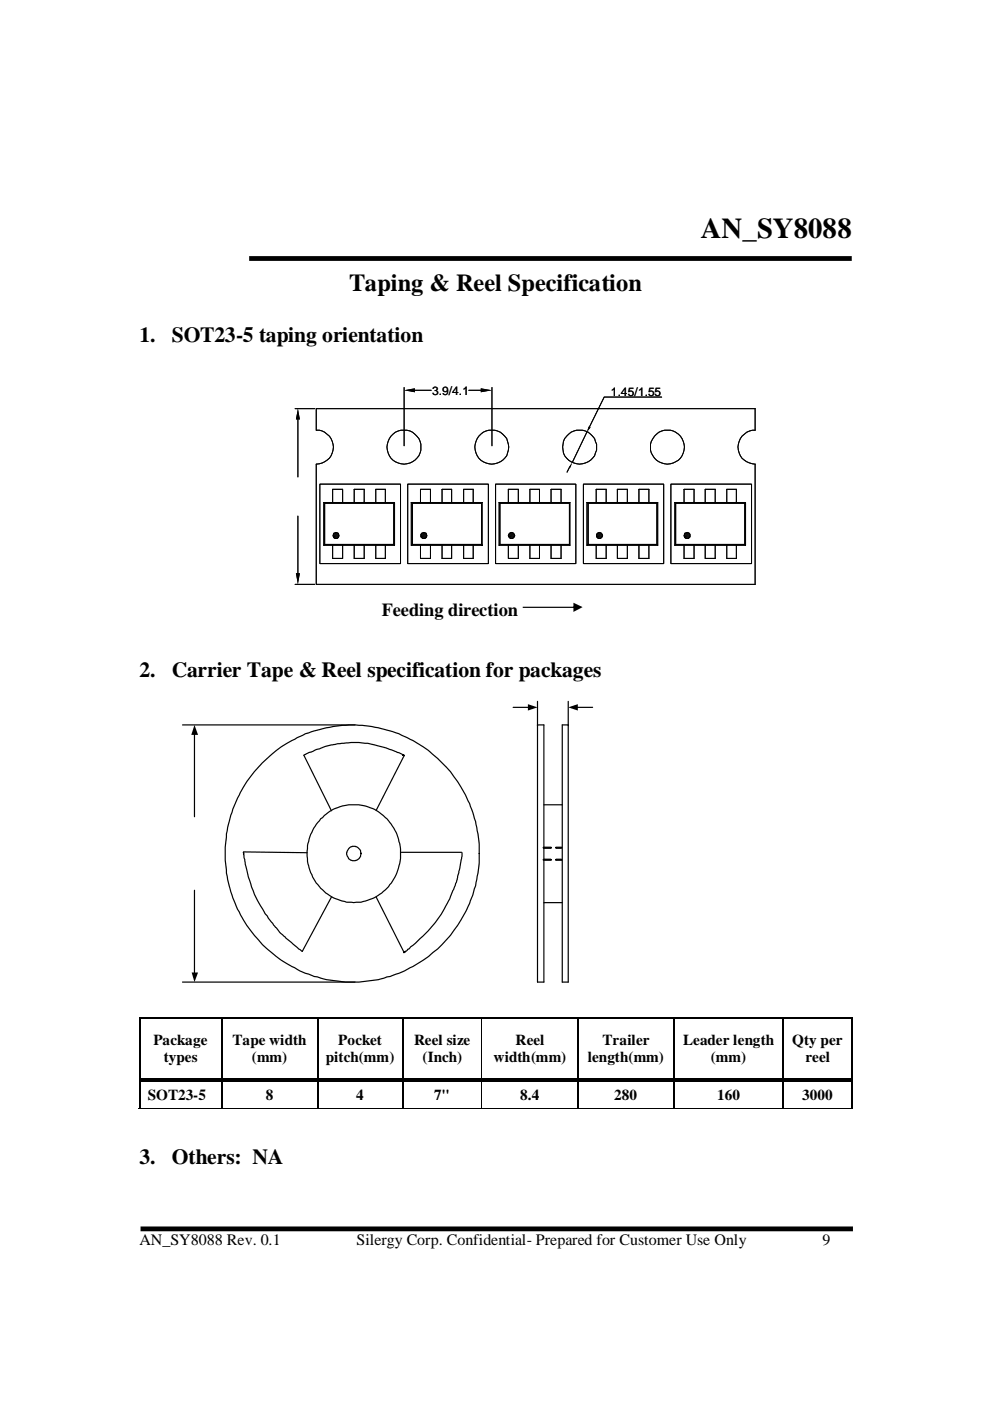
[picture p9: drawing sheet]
<svg xmlns="http://www.w3.org/2000/svg" width="210mm" height="297mm" viewBox="0 0 210 297" stroke-linecap="round" stroke-linejoin="round" font-family="sans-serif">
<path d="M52.8 54.8h127.8M29.8 260.5h151" fill="none" stroke="#000" stroke-width="1" stroke-linecap="butt"/>
<g fill="none" stroke="#000" stroke-width=".25">
<path d="M38.7 153.7h36.6M41.2 155.6v17.6M108.8 150h3.3M114 148.7v59.5h1.3v-54.5h-1.3M120.5 148.7v59.5h-1.3v-54.5h1.3M122.3 150h3.3M55.6 161.7a26.8 26.8 0 0 1 44.4 9.9 28.8 28.8 0 0 1 1.6 9.4 27.9 27.9 0 0 1-.8 6.8 27.3 27.3 0 0 1-24.7 20.4h-2.8a27.2 27.2 0 0 1-25.5-25.8v-2.8a27 27 0 0 1 7.8-17.9zM68 173.6l.4-.3a8.2 8.2 0 0 1 5.6-2.7h2a10.4 10.4 0 0 1 8.5 13.4 9.8 9.8 0 0 1-8.9 7.3 9.8 9.8 0 0 1-9.7-6.3 10.7 10.7 0 0 1 2.1-11.4zM85.4 160l.3 .2-.3-.2a25.2 25.2 0 0 0-9.3-2.6l-2.3 .1a18.8 18.8 0 0 0-7.8 2l-1.6 .6 5.9 11.8M85.7 160.2l-5.9 11.6M115.3 170.6h3.9M41.2 188.8v17.6"/>
<path d="M51.6 181v-.3v.1a28.7 28.7 0 0 0 8.6 17.7l3.9 3.2 6.2-11.5M51.6 180.6l13.5 .2M79.8 190.2l5.9 11.8M85.1 180.7h12.8M98 180.8v.8l-.7 3.4a28.1 28.1 0 0 1-5.5 11.2 39.5 39.5 0 0 1-6 5.7l-.2 .1 .3-.2M115.3 191.4h3.9M38.7 208.2h36.6M47 216v12.7M67.4 216v12.7M85.4 216v12.7M122.6 216v12.7M142.9 216v12.7"/>
<path d="M166.1 216v12.7M47 229.3v5.8M67.4 229.3v5.8M85.4 229.3v5.8M122.6 229.3v5.8M142.9 229.3v5.8M166.1 229.3v5.8"/>
<circle cx="75" cy="181" r="1.53"/>
</g>
<g fill="#000">
<path d="M63.2 86.6l.4 2.3h-.9zM85.7 82.7l2.3-.4v.9zM101.9 82.3l2.4 .4-2.4 .5zM121.3 98.1l-.4 1.1-.3-.2zM124.8 90.5l.4 .1-.7 1zM70.6 113.6l1.2 .2h-1.1zM70.6 113.6h1.3l-.1 .2zM70.7 113.3l1.2 .3h-1.3zM70.7 113.3h1.1l.1 .3zM70.7 113.8l1 .2h-.9zM70.7 113.8h1.1l-.1 .2zM70.8 113.1l1 .2h-1.1z"/>
<path d="M70.8 113.1h.9l.1 .2zM70.8 114l.7 .2h-.5zM70.8 114h.9l-.2 .2zM70.8 113.1l.2-.1 .7 .1zM71 113h.5l.2 .1zM71 114.2h.5zM71 113h.5zM89.2 113.3l1.3 .3h-1.3zM89.2 113.3h1.2l.1 .3zM89.2 113.6l1.2 .2h-1.2zM89.2 113.6h1.3l-.1 .2zM89.2 113.8l1.1 .2h-.9z"/>
<path d="M89.2 113.8h1.2l-.1 .2zM89.4 113.1l1 .2h-1.2zM89.4 113.1h.9l.1 .2zM89.4 114l.7 .2zM89.4 114h.9l-.2 .2zM89.4 113.1l.3-.1 .6 .1zM89.7 113l.6 .1zM89.7 114.2h.4zM89.7 113h.4zM107.8 113.6l1.3 .2h-1.2zM107.8 113.6h1.3v.2zM107.9 113.3l1.2 .3h-1.3z"/>
<path d="M107.9 113.3h1.2v.3zM107.9 113.8l1 .2h-.9zM107.9 113.8h1.2l-.2 .2zM108 113.1l1.1 .2h-1.2zM108 113.1h.9l.2 .2zM108 114l.7 .2h-.5zM108 114h.9l-.2 .2zM108 113.1l.2-.1 .7 .1zM108.2 113h.5l.2 .1zM108.2 114.2h.5zM108.2 113h.5zM126.5 113.3l1.3 .3h-1.3z"/>
<path d="M126.5 113.3h1.2l.1 .3zM126.5 113.6l1.2 .2h-1.2zM126.5 113.6h1.3l-.1 .2zM126.5 113.8l1 .2h-.8zM126.5 113.8h1.2l-.2 .2zM126.7 113.1l1 .2h-1.2zM126.7 113.1h.8l.2 .2zM126.7 114l.6 .2h-.5zM126.7 114h.8l-.2 .2zM126.8 113l.7 .1h-.8zM126.8 113h.5l.2 .1zM126.8 114.2h.5z"/>
<path d="M126.8 113h.5zM145 113.6l1.3 .2h-1.2zM145 113.6h1.3v.2zM145.1 113.3l1.2 .3h-1.3zM145.1 113.3h1.2v.3zM145.1 113.8l1 .2h-.9zM145.1 113.8h1.2l-.2 .2zM145.2 113.1l1.1 .2h-1.2zM145.2 113.1h.9l.2 .2zM145.2 114l.8 .2h-.5zM145.2 114h.9l-.1 .2zM145.2 113.1l.3-.1 .6 .1z"/>
<path d="M145.5 113h.5l.1 .1zM145.5 114.2h.5zM145.5 113h.5zM62.7 121.5h.9l-.4 2.4zM41.2 153.7l.8 2.1h-1.4zM111.9 149.3l2.1 .7-2.1 .7zM120.5 150l2-.7v1.4zM40.6 206.2h1.4l-.8 2z"/>
</g>
<g fill="#000">
<path d="M29.4 215.7h.4v.4h-.4zM46.9 215.7h.4v.4h-.4zM67.2 215.7h.4v.4h-.4zM85.3 215.7h.3v.4h-.3zM102.1 215.7h.3v.4h-.3zM122.4 215.7h.4v.4h-.4zM142.7 215.7h.5v.4h-.5zM165.9 215.7h.5v.4h-.5zM180.4 215.7h.4v.4h-.4zM29.4 228.6h.4v.8h-.4zM46.9 229.3l.3 .1zM46.9 228.6h.8v.4h-.8z"/>
<path d="M46.9 229.1h.8v.3h-.8zM46.9 235h.3v.1h-.3zM67.2 229.3l.3 .1zM67.2 228.6h.8v.4h-.8zM67.2 229.1h.8v.3h-.8zM67.2 235h.3v.1h-.3zM85.3 229.3l.2 .1zM85.3 228.6h.7v.4h-.7zM85.3 229.1h.7v.3h-.7zM85.3 235h.2v.1h-.2zM102.1 229.3l.2 .1zM102.1 228.6h.8v.4h-.8z"/>
<path d="M102.1 229.1h.8v.3h-.8zM102.1 235h.2v.1h-.2zM122.4 229.3l.3 .1zM122.4 228.6h.8v.4h-.8zM122.4 229.1h.8v.3h-.8zM122.4 235h.3v.1h-.3zM142.7 229.3l.3 .1zM142.7 228.6h.8v.4h-.8zM142.7 229.1h.8v.3h-.8zM142.7 235h.3v.1h-.3zM165.9 229.3l.3 .1zM165.9 228.6h.9v.4h-.9z"/>
<path d="M165.9 229.1h.9v.3h-.9zM165.9 235h.3v.1h-.3zM180.4 228.6h.4v.8h-.4zM180.4 235h.4v.1h-.4z"/>
<path d="M110.8 128.6h11.2v.2l-11.2 .1zM121.6 127.8l1.9 .9-1.9 1z"/>
<path d="M115.1 179.7l1.7-.1 .1 .2-1.7 .1zM117.8 179.7l1.3-.1v.2l-1.2 .1z"/>
<path d="M115.1 182.2l1.7-.1 .1 .2-1.7 .1zM117.8 182.3l.1-.2h1.1l.1 .3z"/>
</g>
<g fill="none" stroke="#000" stroke-width=".21">
<path d="M62.6 86.6h4.1M63.2 88.9v12.2M67.1 86.6h93v4.6a3.6 3.6 0 0 0-3.6 3.6 3.6 3.6 0 0 0 3.6 3.6v25.5h-93v-25.5a3.6 3.6 0 0 0 3.6-3.6 3.6 3.6 0 0 0-3.6-3.6zM85.7 82.2v12.3M88 82.7h3.4M99.4 82.7h2.5M104.3 82.2v12.3M120.7 99.1l-.5 1M124.5 91.6l-3.2 6.5M140.3 84.2h-12.2l-3.1 6.3M63.2 109.4v12.1M67.8 102.6h17.1v16.9h-17.1z"/>
<path d="M68.7 106.5v9.1M68.7 115.6h15M68.7 106.5h15M68.7 106.5l.1 .2M68.8 106.7v8.7M68.8 115.4h14.7M68.8 115.4l-.1 .2M68.8 106.7h14.7M70.5 115.6v2.8h2.1v-2.8M70.5 106.5v-2.8h2.1v2.8M75.1 115.6v2.8h2.1v-2.8M75.1 106.5v-2.8h2.1v2.8"/>
<path d="M79.7 106.5v-2.8h2v2.8M79.7 115.6v2.8h2v-2.8M83.5 106.7v8.7M83.5 115.4l.2 .2M83.7 106.5v9.1M83.7 106.5l-.2 .2M86.4 102.6h17.1v16.9h-17.1zM87.2 115.6h15.1M87.2 106.5h15.1M87.2 106.5v9.1M87.2 106.5l.3 .2M87.5 115.4h14.6"/>
<path d="M87.5 106.7h14.6M87.5 106.7v8.7M87.5 115.4l-.3 .2M89.2 115.6v2.8h2.1v-2.8M89.2 106.5v-2.8h2.1v2.8M93.7 115.6v2.8h2.1v-2.8M93.7 106.5v-2.8h2.1v2.8M98.3 115.6v2.8h2v-2.8M98.3 106.5v-2.8h2v2.8M102.1 106.7l.1-.2v9.1l-.1-.2M102.1 106.7v8.7M105.1 102.6h17v16.9h-17z"/>
<path d="M105.8 115.6h15M105.8 106.5h15M105.8 106.5v9.1M105.8 106.5l.2 .2M106 115.4h14.7M106 106.7h14.7M106 106.7v8.7M106 115.4l-.2 .2M107.8 115.6v2.8h2.1v-2.8M107.8 106.5v-2.8h2.1v2.8M112.4 115.6v2.8h2v-2.8M112.4 106.5v-2.8h2v2.8"/>
<path d="M116.8 115.6v2.8h2.2v-2.8M116.8 106.5v-2.8h2.2v2.8M120.7 106.7v8.7M120.7 115.4l.1 .2M120.8 106.5v9.1M120.8 106.5l-.1 .2M123.7 102.6h17v16.9h-17zM124.5 115.6h14.9M124.5 106.5h14.9M124.5 106.5v9.1M124.5 106.5l.2 .2M124.7 115.4h14.6"/>
<path d="M124.7 106.7h14.6M124.7 106.7v8.7M124.7 115.4l-.2 .2M126.4 115.6v2.8h2.1v-2.8M126.4 106.5v-2.8h2.1v2.8M130.9 115.6v2.8h2.1v-2.8M130.9 106.5v-2.8h2.1v2.8M135.5 115.6v2.8h2.1v-2.8M135.5 106.5v-2.8h2.1v2.8M139.3 106.7v8.7M139.3 115.4l.1 .2M139.4 106.5v9.1"/>
<path d="M139.4 106.5l-.1 .2M142.2 102.6h17.1v16.9h-17.1zM143.1 115.6h15M143.1 106.5h15M143.1 106.5v9.1M143.1 106.5l.2 .2M143.3 115.4h14.6M143.3 106.7h14.6M143.3 106.7v8.7M143.3 115.4l-.2 .2M145 115.6v2.8h2.2v-2.8M145 106.5v-2.8h2.2v2.8"/>
<path d="M145.2 113.1a.68 .68 0 0 1 1 .1 .68 .68 0 0 1-.2 1h-.5a.72 .72 0 0 1-.3-1.1zM149.5 115.6v2.8h2.1v-2.8M149.5 106.5v-2.8h2.1v2.8M154.1 115.6v2.8h2v-2.8M154.1 106.5v-2.8h2v2.8M157.9 106.7v8.7M157.9 115.4l.2 .2M158.1 106.5v9.1M158.1 106.5l-.2 .2M62.6 123.9h4.1M115.1 179.7l1.7-.1 .1 .2-1.7 .1zM117.8 179.7l1.3-.1v.2l-1.2 .1z"/>
<path d="M115.1 182.2l1.7-.1 .1 .2-1.7 .1zM117.8 182.3l.1-.2h1.1l.1 .3zM102.2 216v12.7M29.4 235.1h17.6M47.1 235.1h20.2M67.4 235.1h17.9M85.4 235.1h37.1M102.2 229.3v5.8M122.6 235.1h20.2M142.9 235.1h23.1M166.1 235.1h14.4"/>
<circle cx="85.6" cy="94.8" r="3.6"/>
<circle cx="104.3" cy="94.8" r="3.6"/>
<circle cx="122.9" cy="94.8" r="3.6"/>
<circle cx="141.5" cy="94.8" r="3.6"/>
<circle cx="71.3" cy="113.6" r=".63"/>
<circle cx="89.9" cy="113.5" r=".65"/>
<circle cx="108.5" cy="113.5" r=".64"/>
<circle cx="127.1" cy="113.5" r=".65"/>
</g>
<path d="M29.6 216v12.7M29.7 215.9h17.3M47.2 215.9h20.1M67.6 215.9h17.7M85.5 215.9h16.7M102.4 215.9h20.1M122.7 215.9h20.1M143.1 215.9h22.9M166.3 215.9h14.2M180.6 216v12.7M29.6 229.3v5.8M180.6 229.3v5.8" fill="none" stroke="#000" stroke-width=".42"/>
<g fill="none" stroke="#000" stroke-width=".34">
<path d="M29.7 228.8h17.3M29.7 229.2h17.3M47.6 228.8h19.7M47.6 229.2h19.7M67.9 228.8h17.4M67.9 229.2h17.4M85.9 228.8h16.3M85.9 229.2h16.3M102.8 228.8h19.7M102.8 229.2h19.7M123.1 228.8h19.7M123.1 229.2h19.7"/>
<path d="M143.4 228.8h22.6M143.4 229.2h22.6M166.7 228.8h13.8M166.7 229.2h13.8"/>
</g>
<text font-size="6.1" x="148.6" y="50.4">AN_SY8088</text>
<text font-size="5.2" x="74" y="61.7">Taping &amp; Reel Specification</text>
<g font-size="4.6">
<text x="29.5" y="72.4">1.</text>
<text x="36.4" y="72.4">SOT23-5 taping orientation</text>
<text x="29.5" y="143.5">2.</text>
<text x="36.4" y="143.5">Carrier Tape &amp; Reel specification for packages</text>
<text x="29.5" y="246.7">3.</text>
<text x="36.4" y="246.7">Others: NA</text>
</g>
<text font-size="3.9" x="80.9" y="130.5">Feeding direction</text>
<g font-size="3.4">
<text x="29.5" y="263.9">AN_SY8088 Rev. 0.1</text>
<text x="75.6" y="263.9">Silergy Corp. Confidential- Prepared for Customer Use Only</text>
<text x="174.4" y="263.9">9</text>
</g>
<g font-size="3.2">
<text x="32.5" y="221.6">Package</text>
<text x="49.3" y="221.6">Tape width</text>
<text x="71.7" y="221.6">Pocket</text>
<text x="87.8" y="221.6">Reel size</text>
<text x="109.3" y="221.6">Reel</text>
<text x="127.8" y="221.6">Trailer</text>
<text x="144.9" y="221.6">Leader length</text>
<text x="168" y="221.6">Qty per</text>
<text x="34.7" y="225.2">types</text>
<text x="53.4" y="225.2">(mm)</text>
<text x="69.1" y="225.2">pitch(mm)</text>
<text x="89.6" y="225.2">(Inch)</text>
<text x="104.6" y="225.2">width(mm)</text>
<text x="124.6" y="225.2">length(mm)</text>
<text x="150.7" y="225.2">(mm)</text>
<text x="170.8" y="225.2">reel</text>
<text x="31.3" y="233.3">SOT23-5</text>
<text x="56.4" y="233.3">8</text>
<text x="75.5" y="233.3">4</text>
<text x="92" y="233.3">7&quot;</text>
<text x="110.3" y="233.3">8.4</text>
<text x="130.2" y="233.3">280</text>
<text x="152.1" y="233.3">160</text>
<text x="170.1" y="233.3">3000</text>
</g>
<g font-size="2.5">
<text x="91.6" y="83.8">3.9/4.1</text>
<text x="129.5" y="84">1.45/1.55</text>
</g>
</svg>
